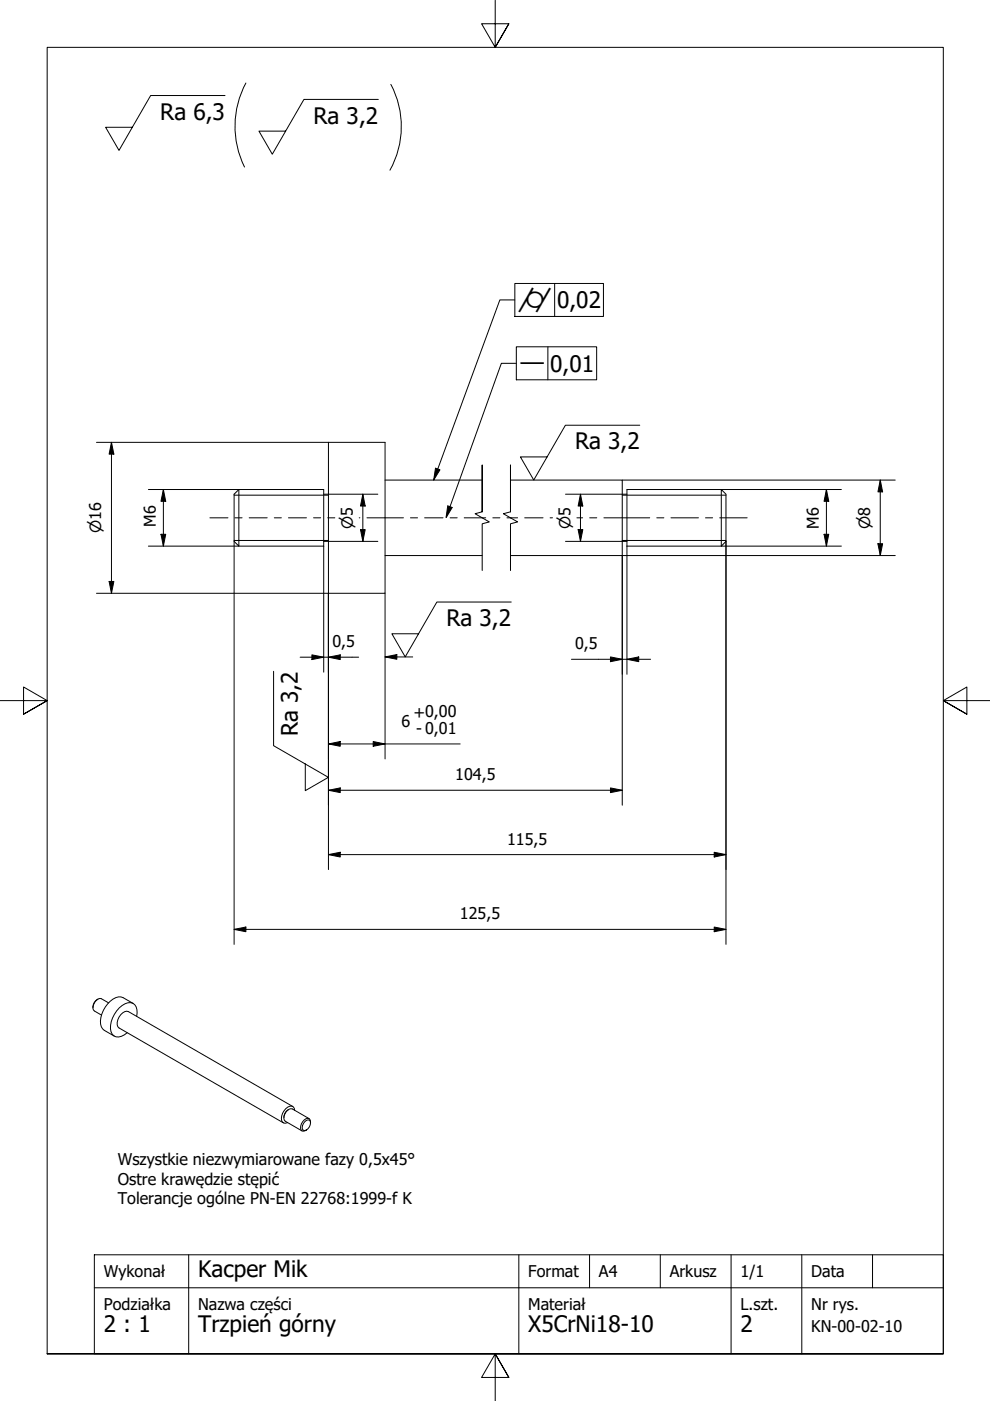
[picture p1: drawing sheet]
<svg xmlns="http://www.w3.org/2000/svg" width="210mm" height="297mm" viewBox="0 0 210 297" stroke-linecap="round" stroke-linejoin="round" font-family="sans-serif">
<!-- layer: Break Line (ISO) -->
<path d="M102.2 108.5v-9.9v9.9l-1.5 .4 3 1.8-1.5 .4v9.9M108.2 108.5v-9.9v9.9l-1.5 .4 3 1.8-1.5 .4v9.9" fill="none" stroke="#000" stroke-width=".21"/>
<!-- layer: Visible (ISO) -->
<g fill="none" stroke="#000" stroke-width=".21">
<path d="M69.6 93.8h12v32h-12zM49.6 104.8l1-1v12l-1-1zM50.6 103.8h18v12h-18M68.6 114.8h1M68.6 104.8h1M81.6 101.8h20.6M81.6 117.8h20.6M108.2 101.8h23.7v16h-23.7M131.9 114.8h1M131.9 104.8h1M152.9 103.8l1 1v10l-1 1zM152.9 103.8h-20v12h20"/>
<path d="M20.8 211.8a1.93 1.93 0 0 0-1.1 1.9M23 212.6l-1.5-.8a1.72 1.72 0 0 0-1.5 2.6l1.5 .8M28.2 212.8l-2.1-1.3a2.86 2.86 0 0 0-3.3 1.3 5.4 5.4 0 0 0-1.3 4.9l.6 .8 2.1 1.2M29 215.5a2.49 2.49 0 0 0-.8-2.8 3.2 3.2 0 0 0-3.5 1.6 4.9 4.9 0 0 0-.9 5 1.74 1.74 0 0 0 2.6 .1l.6-.4M61.2 235.3a1.87 1.87 0 0 0-1 1.6M62.1 234.6l-34.9-20.1a2.06 2.06 0 0 0-2.2 1.7 1.44 1.44 0 0 0 .2 1.7l34.9 20.2M62.5 235.4a.86 .86 0 0 0-.5-.8 .86 .86 0 0 0-1 .1 2.67 2.67 0 0 0-1.1 3.2l.3 .2 .8-.1M64.6 237.8l.4-.3h.6a1.44 1.44 0 0 1-1.3 2.2 1.24 1.24 0 0 1 .3-1.9zM65.5 237.2l-3.5-2.1a1.72 1.72 0 0 0-1.5 2.6l3.5 2.1M65.8 238.1a.7 .7 0 0 0-.1-.8 .7 .7 0 0 0-.8-.1 2.06 2.06 0 0 0-1.1 2.4 .76 .76 0 0 0 1.2 0"/>
</g>
<!-- layer: Visible Narrow (ISO) -->
<path d="M49.6 105h20M49.6 114.6h20M131.9 105h22M131.9 114.6h22" fill="none" stroke="#000" stroke-width=".21"/>
<!-- layer: Border (ISO) -->
<path d="M105 0v10l-2.9-5h5.8l-2.9 5 2.9-5M0 148.5h10l-5-2.8v5.7l5-2.9-5 2.9M210 148.5h-10l5-2.8v5.7l-5-2.9 5 2.9M10 287v-277h190v277h-190h190M107.9 292l-2.9-5 2.9 5h-5.8l2.9-5v10" fill="none" stroke="#000" stroke-width=".21"/>
<!-- layer: Title (ISO) -->
<path d="M110 266v21M125 266v7M140 266v7M155 266v7M185 266v7" fill="none" stroke="#000" stroke-width=".21"/>
<!-- layer: tabelka -->
<path d="M20 273h180M40 266v21M155 273v14M170 266v21" fill="none" stroke="#000" stroke-width=".21"/>
<!-- layer: ramka -->
<path d="M20 266h180v21h-180z" fill="none" stroke="#000" stroke-width=".21"/>
<!-- layer: Sketch Geometry (ISO) -->
<path d="M52.1 17.6a19.4 19.4 0 0 0-.3 17.8M82.9 17.9a19 19 0 0 1-.2 18.2" fill="none" stroke="#000" stroke-width=".21"/>
<!-- layer: Centerline (ISO) -->
<g fill="none" stroke="#000" stroke-width=".21">
<path d="M44.5 109.8h3.8M49.8 109.8h1.5M52.8 109.8h3.9M58.2 109.8h1.5M61.2 109.8h3.8M66.5 109.8h1.5M69.5 109.8h1.5M76.2 109.8h.1M77.8 109.8h7.7M87 109.8h1.5M90 109.8h3.9M95.4 109.8h1.5"/>
<path d="M98.4 109.8h4.6M104.5 109.8h1.5M107.5 109.8h2.2M111.2 109.8h3.9M116.6 109.8h.5M122.3 109.8h1.2M125 109.8h1.5M128 109.8h9.8M139.3 109.8h1.5M142.3 109.8h5.8M149.6 109.8h1.5M152.6 109.8h5.8"/>
</g>
<!-- layer: Dimension (ISO) -->
<g fill="none" stroke="#000" stroke-width=".21">
<path d="M20.5 93.8h49.1M23.6 93.8l.5 2.5h-1zM23.6 93.8v32M31.5 103.8h19.1M31.5 115.8h19.1M34.1 113.3h1l-.5 2.5zM34.6 103.8l.5 2.5h-1zM34.6 103.8v12M49.6 114.8v85.4M68.6 115.8v26.7M69.6 114.8h10.5M69.6 104.8h10.5"/>
<path d="M76.4 112.3h1l-.5 2.5zM76.9 104.8l.5 2.5h-1zM76.9 104.8v10M119.9 114.8h12M119.9 104.8h12M122.6 112.3h1l-.5 2.5zM123.1 104.8l.5 2.5h-1zM123.1 104.8v10M131.9 101.8h57.9M132.9 115.8v27.2M152.9 103.8h25.5M152.9 115.8h25.5"/>
<path d="M153.9 114.8v85.4M174.7 113.3h1l-.5 2.5zM175.2 103.8l.5 2.5h-1zM175.2 103.8v12M186.1 115.3h1l-.5 2.5zM186.6 101.8l.5 2.5h-1zM186.6 101.8v16M189.8 117.8h-57.9v52.9M20.5 125.8h49.1v58.6M23.1 123.3h1l-.5 2.5zM63.6 139.3h12.4M66.1 138.8l2.5 .5-2.5 .5z"/>
<path d="M69.6 139.3l2.5-.5v1zM81.6 125.8v35.1M121.2 139.8h16.7M129.4 139.3l2.5 .5-2.5 .5zM132.9 139.8l2.5-.5v1zM69.6 157.7l2.5-.5v1zM69.6 157.7h28M79.1 157.2l2.5 .5-2.5 .5zM69.6 167.6l2.5-.5v.9zM69.6 167.6h62.3M129.4 167.1l2.5 .5-2.5 .4zM49.6 197l2.5-.4v.9z"/>
<path d="M49.6 197h104.3M69.6 181.2l2.5-.5v1zM69.6 181.2h84.3M151.4 180.7l2.5 .5-2.5 .5zM151.4 196.6l2.5 .4-2.5 .5z"/>
</g>
<g fill="#000">
<path d="M23.6 93.8l.5 2.5h-1zM34.1 113.3h1l-.5 2.5zM34.6 103.8l.5 2.5h-1zM76.4 112.3h1l-.5 2.5zM76.9 104.8l.5 2.5h-1zM122.6 112.3h1l-.5 2.5zM123.1 104.8l.5 2.5h-1zM174.7 113.3h1l-.5 2.5zM175.2 103.8l.5 2.5h-1zM186.1 115.3h1l-.5 2.5zM186.6 101.8l.5 2.5h-1zM23.1 123.3h1l-.5 2.5z"/>
<path d="M66.1 138.8l2.5 .5-2.5 .5zM69.6 139.3l2.5-.5v1zM132.9 139.8l2.5-.5v1zM69.6 157.7l2.5-.5v1zM79.1 157.2l2.5 .5-2.5 .5zM129.4 139.3l2.5 .5-2.5 .5zM69.6 167.6l2.5-.5v.9zM129.4 167.1l2.5 .5-2.5 .4zM49.6 197l2.5-.4v.9zM69.6 181.2l2.5-.5v1zM151.4 180.7l2.5 .5-2.5 .5zM151.4 196.6l2.5 .4-2.5 .5z"/>
</g>
<!-- layer: Symbol (ISO) -->
<g fill="none" stroke="#000" stroke-width=".21">
<path d="M47.7 20.3h-15.8l-6.7 11.6-2.8-4.9h5.7M80.2 21.1h-15.8l-6.7 11.6-2.8-4.9h5.7M109.2 63.6h-3.2l-14.1 38.2M109.2 60.1h18.7v7h-18.7zM109.5 77h-3.2l-11.7 32.7 1.3-2.1-1-.3-.3 2.4M109.5 73.5h17v7h-17zM116.2 73.5v7M117.6 60.1v7M92.3 99.3l1 .3-1.4 2.2zM135.6 90.2h-15.7l-6.7 11.6-2.9-4.9h5.7M81.6 139.3l2.5-.5v1zM81.6 139.3h5.9"/>
<path d="M108.4 127.6h-15.8l-6.7 11.7-2.8-4.9h5.6M58 142.3v15.8l11.6 6.7-4.9 2.8v-5.6"/>
</g>
<path d="M92.3 99.3l1 .3-1.4 2.2zM94.9 107.3l1 .3-1.3 2.2zM81.6 139.3l2.5-.5v1z" fill="#000"/>
<g font-size="4.8">
<text x="34" y="25.4">Ra 6,3</text>
<text x="66.5" y="26.2">Ra 3,2</text>
<text x="118.1" y="65.3">0,02</text>
<text x="116.7" y="78.8">0,01</text>
<text x="121.9" y="95.3">Ra 3,2</text>
<text x="94.7" y="132.8">Ra 3,2</text>
<text x="63.1" y="156.1" transform="rotate(-90 63.1 156.1)">Ra 3,2</text>
<text x="42" y="270.7">Kacper Mik</text>
<text x="22" y="282.4">2 : 1</text>
<text x="42" y="282.4">Trzpień górny</text>
<text x="112" y="282.4">X5CrNi18-10</text>
<text x="157" y="282.4">2</text>
</g>
<g font-size="4.6">
<text x="109.7" y="66.1">⌭</text>
<text x="110" y="77.4">⏤</text>
</g>
<g font-size="3.4">
<text x="33.1" y="111.7" transform="rotate(-90 33.1 111.7)">M6</text>
<text x="173.6" y="112.1" transform="rotate(-90 173.6 112.1)">M6</text>
<text x="70.5" y="137.2">0,5</text>
<text x="121.9" y="137.6">0,5</text>
<text x="85.1" y="154.1">6</text>
<text x="87.6" y="152.2">+0,00</text>
<text x="88.3" y="155.7">- 0,01</text>
<text x="96.5" y="165.4">104,5</text>
<text x="107.5" y="179.1">115,5</text>
<text x="97.5" y="194.9">125,5</text>
<text x="25" y="247">Wszystkie niezwymiarowane fazy 0,5x45°</text>
<text x="25" y="251.2">Ostre krawędzie stępić</text>
<text x="25" y="255.3">Tolerancje ogólne PN-EN 22768:1999-f K</text>
<text x="22" y="270.7">Wykonał</text>
<text x="112" y="270.7">Format</text>
<text x="127" y="270.7">A4</text>
<text x="142" y="270.7">Arkusz</text>
<text x="157" y="270.7">1/1</text>
<text x="172" y="270.7">Data</text>
<text x="22" y="277.7">Podziałka</text>
<text x="42" y="277.7">Nazwa części</text>
<text x="112" y="277.7">Materiał</text>
<text x="157" y="277.7">L.szt.</text>
<text x="172" y="277.7">Nr rys.</text>
<text x="172" y="282.4">KN-00-02-10</text>
</g>
<g font-size="3.3">
<text x="21.5" y="113.1" transform="rotate(-90 21.5 113.1)">⌀16</text>
<text x="184.5" y="112.1" transform="rotate(-90 184.5 112.1)">⌀8</text>
</g>
<g font-size="3.2">
<text x="74.8" y="112.1" transform="rotate(-90 74.8 112.1)">⌀5</text>
<text x="120.9" y="112.1" transform="rotate(-90 120.9 112.1)">⌀5</text>
</g>
</svg>
